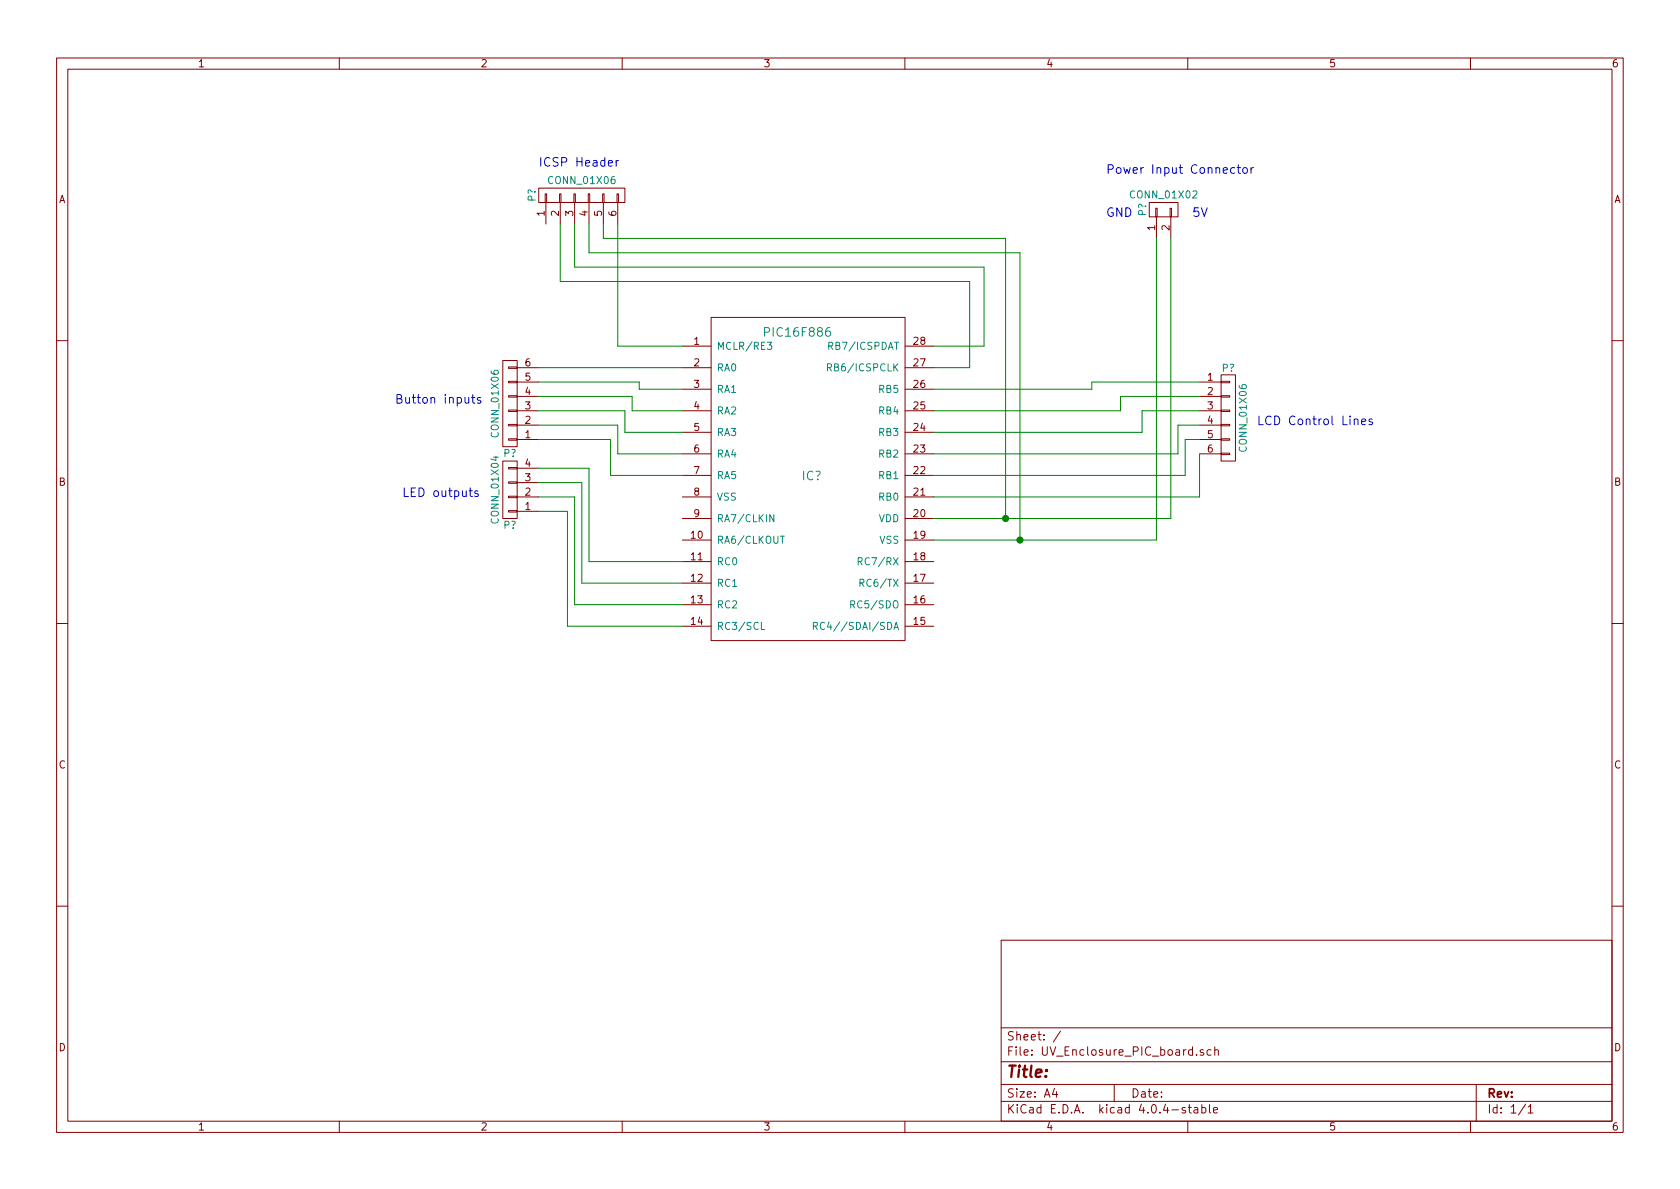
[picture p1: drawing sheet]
EESchema Schematic File Version 2
LIBS:power
LIBS:device
LIBS:transistors
LIBS:conn
LIBS:linear
LIBS:regul
LIBS:74xx
LIBS:cmos4000
LIBS:adc-dac
LIBS:memory
LIBS:xilinx
LIBS:microcontrollers
LIBS:dsp
LIBS:microchip
LIBS:analog_switches
LIBS:motorola
LIBS:texas
LIBS:intel
LIBS:audio
LIBS:interface
LIBS:digital-audio
LIBS:philips
LIBS:display
LIBS:cypress
LIBS:siliconi
LIBS:opto
LIBS:atmel
LIBS:contrib
LIBS:valves
LIBS:pic16f886
LIBS:UV_Enclosure_PIC_board-cache
EELAYER 25 0
EELAYER END
$Descr A4 11693 8268
encoding utf-8
Sheet 1 1
Title ""
Date ""
Rev ""
Comp ""
Comment1 ""
Comment2 ""
Comment3 ""
Comment4 ""
$EndDescr
$Comp
L PIC16F886 IC?
U 1 1
P 5600 3250
F 0 "IC?" H 5650 3200 60  0000 C CNN
F 1 "PIC16F886" H 5550 4200 60  0000 C CNN
F 2 "" H 5600 3250 60  0001 C CNN
F 3 "" H 5600 3250 60  0001 C CNN
	1    5600 3250
	1    0    0    -1  
$EndComp
$Comp
L CONN_01X06 P?
U 1 1
P 4050 1350
F 0 "P?" H 4050 1700 50  0000 C CNN
F 1 "CONN_01X06" V 4150 1350 50  0000 C CNN
F 2 "" H 4050 1350 50  0000 C CNN
F 3 "" H 4050 1350 50  0000 C CNN
	1    4050 1350
	0    -1   -1   0   
$EndComp
$Comp
L CONN_01X02 P?
U 1 1
P 8100 1450
F 0 "P?" H 8100 1600 50  0000 C CNN
F 1 "CONN_01X02" V 8200 1450 50  0000 C CNN
F 2 "" H 8100 1450 50  0000 C CNN
F 3 "" H 8100 1450 50  0000 C CNN
	1    8100 1450
	0    -1   -1   0   
$EndComp
Text Notes 7700 1500 0    60   ~ 0
GND
Text Notes 8300 1500 0    60   ~ 0
5V
$Comp
L CONN_01X06 P?
U 1 1
P 3550 2800
F 0 "P?" H 3550 3150 50  0000 C CNN
F 1 "CONN_01X06" V 3650 2800 50  0000 C CNN
F 2 "" H 3550 2800 50  0000 C CNN
F 3 "" H 3550 2800 50  0000 C CNN
	1    3550 2800
	-1   0    0    1   
$EndComp
$Comp
L CONN_01X04 P?
U 1 1
P 3550 3400
F 0 "P?" H 3550 3650 50  0000 C CNN
F 1 "CONN_01X04" V 3650 3400 50  0000 C CNN
F 2 "" H 3550 3400 50  0000 C CNN
F 3 "" H 3550 3400 50  0000 C CNN
	1    3550 3400
	-1   0    0    1   
$EndComp
Text Notes 2750 2800 0    60   ~ 0
Button inputs
Text Notes 2800 3450 0    60   ~ 0
LED outputs
Text Notes 3750 1150 0    60   ~ 0
ICSP Header
Text Notes 7700 1200 0    60   ~ 0
Power Input Connector
$Comp
L CONN_01X06 P?
U 1 1
P 8550 2900
F 0 "P?" H 8550 3250 50  0000 C CNN
F 1 "CONN_01X06" V 8650 2900 50  0000 C CNN
F 2 "" H 8550 2900 50  0000 C CNN
F 3 "" H 8550 2900 50  0000 C CNN
	1    8550 2900
	1    0    0    -1  
$EndComp
Text Notes 8750 2950 0    60   ~ 0
LCD Control Lines
Wire Wire Line
	4750 2400 4300 2400
Wire Wire Line
	4300 2400 4300 1550
Wire Wire Line
	6500 3600 8150 3600
Wire Wire Line
	7000 1650 7000 3600
Wire Wire Line
	7000 1650 4200 1650
Wire Wire Line
	4200 1650 4200 1550
Wire Wire Line
	7100 3750 7100 1750
Wire Wire Line
	7100 1750 4100 1750
Wire Wire Line
	4100 1750 4100 1550
Wire Wire Line
	6500 2400 6850 2400
Wire Wire Line
	6850 2400 6850 1850
Wire Wire Line
	6850 1850 4000 1850
Wire Wire Line
	4000 1850 4000 1550
Wire Wire Line
	6500 2550 6750 2550
Wire Wire Line
	6750 2550 6750 1950
Wire Wire Line
	6750 1950 3900 1950
Wire Wire Line
	3900 1950 3900 1550
Connection ~ 7100 3750
Connection ~ 7000 3600
Wire Wire Line
	8150 3600 8150 1650
Wire Wire Line
	8050 3750 8050 1650
Wire Wire Line
	8050 3750 6500 3750
Wire Wire Line
	4750 2550 3750 2550
Wire Wire Line
	4750 2700 4450 2700
Wire Wire Line
	4450 2700 4450 2650
Wire Wire Line
	4450 2650 3750 2650
Wire Wire Line
	4750 2850 4400 2850
Wire Wire Line
	4400 2850 4400 2750
Wire Wire Line
	4400 2750 3750 2750
Wire Wire Line
	4750 3000 4350 3000
Wire Wire Line
	4350 3000 4350 2850
Wire Wire Line
	4350 2850 3750 2850
Wire Wire Line
	4750 3150 4300 3150
Wire Wire Line
	4300 3150 4300 2950
Wire Wire Line
	4300 2950 3750 2950
Wire Wire Line
	4750 3300 4250 3300
Wire Wire Line
	4250 3300 4250 3050
Wire Wire Line
	4250 3050 3750 3050
Wire Wire Line
	4750 3900 4100 3900
Wire Wire Line
	4100 3900 4100 3250
Wire Wire Line
	4100 3250 3750 3250
Wire Wire Line
	4750 4050 4050 4050
Wire Wire Line
	4050 4050 4050 3350
Wire Wire Line
	4050 3350 3750 3350
Wire Wire Line
	4750 4200 4000 4200
Wire Wire Line
	4000 4200 4000 3450
Wire Wire Line
	4000 3450 3750 3450
Wire Wire Line
	4750 4350 3950 4350
Wire Wire Line
	3950 4350 3950 3550
Wire Wire Line
	3950 3550 3750 3550
Wire Wire Line
	6500 2700 7600 2700
Wire Wire Line
	7600 2700 7600 2650
Wire Wire Line
	7600 2650 8350 2650
Wire Wire Line
	8350 2750 7800 2750
Wire Wire Line
	7800 2750 7800 2850
Wire Wire Line
	7800 2850 6500 2850
Wire Wire Line
	8350 2850 7950 2850
Wire Wire Line
	7950 2850 7950 3000
Wire Wire Line
	7950 3000 6500 3000
Wire Wire Line
	8350 2950 8200 2950
Wire Wire Line
	8200 2950 8200 3150
Wire Wire Line
	8200 3150 6500 3150
Wire Wire Line
	8350 3050 8250 3050
Wire Wire Line
	8250 3050 8250 3300
Wire Wire Line
	8250 3300 6500 3300
Wire Wire Line
	8350 3150 8350 3450
Wire Wire Line
	8350 3450 6500 3450
$EndSCHEMATC
